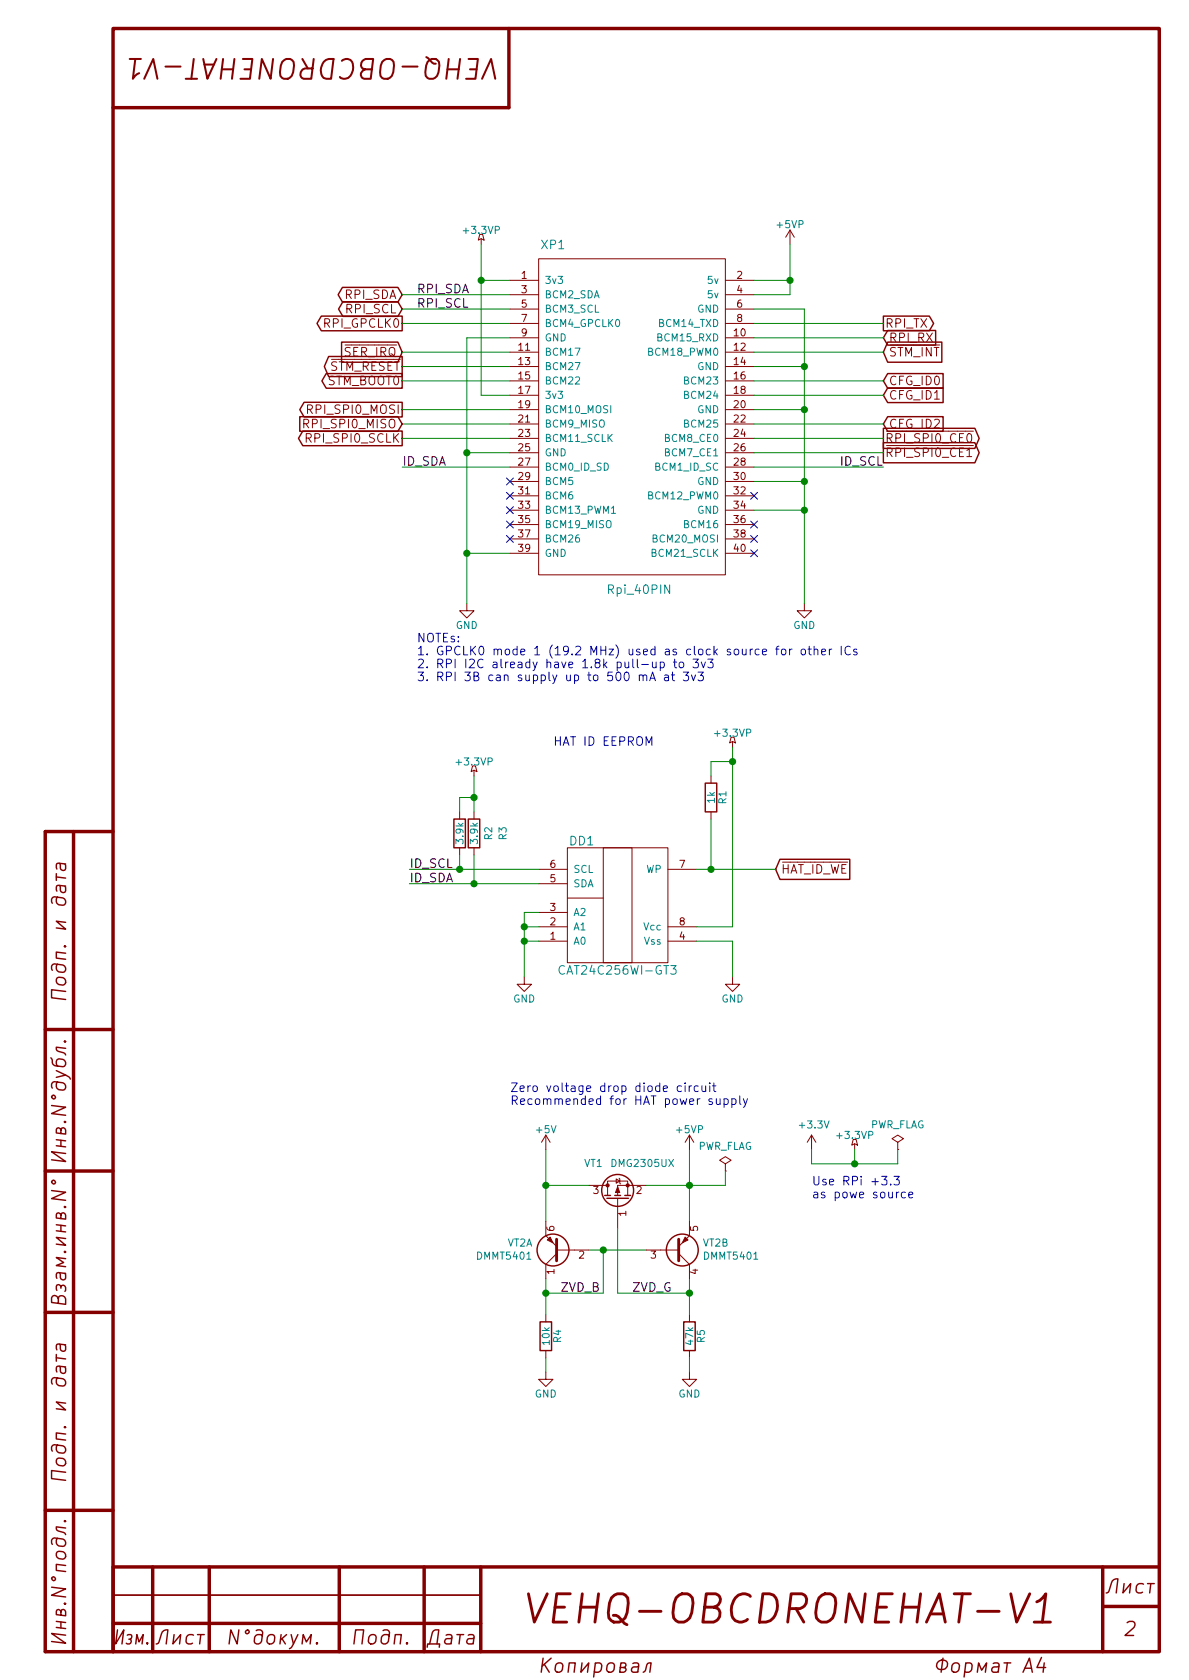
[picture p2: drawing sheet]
EESchema Schematic File Version 4
LIBS:obc-drone-hat-cache
EELAYER 26 0
EELAYER END
$Descr A4 8268 11693 portrait
encoding utf-8
Sheet 2 7
Title "OBC Drone Hat"
Date "2018-03-19"
Rev ""
Comp "VEHQ"
Comment1 "VEHQ-OBCDRONEHAT-V1"
Comment2 "Ermakov V.A."
Comment3 ""
Comment4 ""
$EndDescr
$Comp
L rpi-conn:Rpi_40PIN XP1
U 1 1
P 4400 2900
F 0 "XP1" H 3850 4100 60  0000 C CNN
F 1 "Rpi_40PIN" H 4450 1700 60  0000 C CNN
F 2 "hat:RaspberryPi-40Pin_P2.54mm" H 4050 3000 60  0001 C CNN
F 3 "" H 4050 3000 60  0001 C CNN
	1    4400 2900
	1    0    0    -1  
$EndComp
$Comp
L power:+3.3VP #PWR01
U 1 1
P 3350 1700
F 0 "#PWR01" H 3500 1650 50  0001 C CNN
F 1 "+3.3VP" H 3350 1800 50  0000 C CNN
F 2 "" H 3350 1700 50  0001 C CNN
F 3 "" H 3350 1700 50  0001 C CNN
	1    3350 1700
	1    0    0    -1  
$EndComp
$Comp
L power:+5VP #PWR02
U 1 1
P 5500 1700
F 0 "#PWR02" H 5500 1550 50  0001 C CNN
F 1 "+5VP" H 5500 1840 50  0000 C CNN
F 2 "" H 5500 1700 50  0001 C CNN
F 3 "" H 5500 1700 50  0001 C CNN
	1    5500 1700
	1    0    0    -1  
$EndComp
$Comp
L power:GND #PWR03
U 1 1
P 3250 4200
F 0 "#PWR03" H 3250 3950 50  0001 C CNN
F 1 "GND" H 3250 4050 50  0000 C CNN
F 2 "" H 3250 4200 50  0001 C CNN
F 3 "" H 3250 4200 50  0001 C CNN
	1    3250 4200
	1    0    0    -1  
$EndComp
Wire Wire Line
	3550 1950 3350 1950
Wire Wire Line
	3350 1700 3350 1950
Wire Wire Line
	3350 2750 3550 2750
Connection ~ 3350 1950
Wire Wire Line
	3550 2350 3250 2350
Wire Wire Line
	3250 2350 3250 3150
Wire Wire Line
	3550 3150 3250 3150
Connection ~ 3250 3150
Wire Wire Line
	3550 3850 3250 3850
Connection ~ 3250 3850
$Comp
L power:GND #PWR04
U 1 1
P 5600 4200
F 0 "#PWR04" H 5600 3950 50  0001 C CNN
F 1 "GND" H 5600 4050 50  0000 C CNN
F 2 "" H 5600 4200 50  0001 C CNN
F 3 "" H 5600 4200 50  0001 C CNN
	1    5600 4200
	1    0    0    -1  
$EndComp
Wire Wire Line
	5500 2050 5250 2050
Wire Wire Line
	5500 1700 5500 1950
Wire Wire Line
	5250 1950 5500 1950
Connection ~ 5500 1950
Wire Wire Line
	5250 2150 5600 2150
Wire Wire Line
	5600 2150 5600 2550
Wire Wire Line
	5250 2550 5600 2550
Connection ~ 5600 2550
Wire Wire Line
	5250 2850 5600 2850
Connection ~ 5600 2850
Wire Wire Line
	5250 3350 5600 3350
Connection ~ 5600 3350
Wire Wire Line
	5250 3550 5600 3550
Connection ~ 5600 3550
Text GLabel 6150 2250 2    60   Output ~ 0
RPI_TX
Text GLabel 6150 2350 2    60   Input ~ 0
RPI_RX
Wire Wire Line
	5250 2250 6150 2250
Wire Wire Line
	5250 2350 6150 2350
Text GLabel 2800 2250 0    60   Output ~ 0
RPI_GPCLK0
Text GLabel 2800 2150 0    60   BiDi ~ 0
RPI_SCL
Text GLabel 2800 2050 0    60   BiDi ~ 0
RPI_SDA
Wire Wire Line
	2800 2050 3550 2050
Wire Wire Line
	2800 2150 3550 2150
Wire Wire Line
	2800 2250 3550 2250
Text GLabel 2800 2850 0    60   Output ~ 0
RPI_SPI0_MOSI
Text GLabel 2800 2950 0    60   Input ~ 0
RPI_SPI0_MISO
Text GLabel 2800 3050 0    60   Output ~ 0
RPI_SPI0_SCLK
Text GLabel 6150 3050 2    60   Output ~ 0
~RPI_SPI0_CE0
Text GLabel 6150 3150 2    60   Output ~ 0
~RPI_SPI0_CE1
Wire Wire Line
	5250 3050 6150 3050
Wire Wire Line
	5250 3150 6150 3150
Wire Wire Line
	2800 2850 3550 2850
Wire Wire Line
	3550 2950 2800 2950
Wire Wire Line
	2800 3050 3550 3050
$Comp
L hat-ic:CAT24 DD1
U 1 1
P 4300 6300
F 0 "DD1" H 4050 6750 60  0000 C CNN
F 1 "CAT24C256WI-GT3" H 4300 5850 60  0000 C CNN
F 2 "Package_SO:SO-8_5.3x6.2mm_P1.27mm" V 2700 7750 60  0001 C CNN
F 3 "" V 2700 7750 60  0001 C CNN
	1    4300 6300
	1    0    0    -1  
$EndComp
Wire Wire Line
	5250 3250 6150 3250
Wire Wire Line
	3550 3250 2800 3250
Text Label 2800 3250 0    60   ~ 0
ID_SDA
Text Label 6150 3250 2    60   ~ 0
ID_SCL
$Comp
L power:GND #PWR08
U 1 1
P 5100 6800
F 0 "#PWR08" H 5100 6550 50  0001 C CNN
F 1 "GND" H 5100 6650 50  0000 C CNN
F 2 "" H 5100 6800 50  0001 C CNN
F 3 "" H 5100 6800 50  0001 C CNN
	1    5100 6800
	1    0    0    -1  
$EndComp
$Comp
L power:+3.3VP #PWR05
U 1 1
P 5100 5200
F 0 "#PWR05" H 5250 5150 50  0001 C CNN
F 1 "+3.3VP" H 5100 5300 50  0000 C CNN
F 2 "" H 5100 5200 50  0001 C CNN
F 3 "" H 5100 5200 50  0001 C CNN
	1    5100 5200
	1    0    0    -1  
$EndComp
Wire Wire Line
	4850 6550 5100 6550
Wire Wire Line
	5100 6550 5100 6800
Wire Wire Line
	5100 6450 4850 6450
Wire Wire Line
	5100 5200 5100 5300
$Comp
L Device:R R1
U 1 1
P 4950 5550
F 0 "R1" V 5030 5550 50  0000 C CNN
F 1 "1k" V 4950 5550 50  0000 C CNN
F 2 "Resistor_SMD:R_0603_1608Metric" V 4880 5550 50  0001 C CNN
F 3 "" H 4950 5550 50  0001 C CNN
	1    4950 5550
	1    0    0    -1  
$EndComp
Wire Wire Line
	4850 6050 4950 6050
Wire Wire Line
	4950 5400 4950 5300
Wire Wire Line
	4950 5300 5100 5300
Connection ~ 5100 5300
Wire Wire Line
	2850 6050 3200 6050
Wire Wire Line
	2850 6150 3300 6150
$Comp
L Device:R R2
U 1 1
P 3200 5800
F 0 "R2" V 3400 5800 50  0000 C CNN
F 1 "3.9k" V 3200 5800 50  0000 C CNN
F 2 "Resistor_SMD:R_0603_1608Metric" V 3130 5800 50  0001 C CNN
F 3 "" H 3200 5800 50  0001 C CNN
	1    3200 5800
	1    0    0    -1  
$EndComp
$Comp
L Device:R R3
U 1 1
P 3300 5800
F 0 "R3" V 3500 5800 50  0000 C CNN
F 1 "3.9k" V 3300 5800 50  0000 C CNN
F 2 "Resistor_SMD:R_0603_1608Metric" V 3230 5800 50  0001 C CNN
F 3 "" H 3300 5800 50  0001 C CNN
	1    3300 5800
	1    0    0    -1  
$EndComp
$Comp
L power:+3.3VP #PWR06
U 1 1
P 3300 5400
F 0 "#PWR06" H 3450 5350 50  0001 C CNN
F 1 "+3.3VP" H 3300 5500 50  0000 C CNN
F 2 "" H 3300 5400 50  0001 C CNN
F 3 "" H 3300 5400 50  0001 C CNN
	1    3300 5400
	1    0    0    -1  
$EndComp
Wire Wire Line
	3200 5950 3200 6050
Connection ~ 3200 6050
Wire Wire Line
	3300 5950 3300 6150
Connection ~ 3300 6150
Wire Wire Line
	3300 5400 3300 5550
Wire Wire Line
	3200 5650 3200 5550
Wire Wire Line
	3200 5550 3300 5550
Connection ~ 3300 5550
Text Label 2850 6050 0    60   ~ 0
ID_SCL
Text Label 2850 6150 0    60   ~ 0
ID_SDA
$Comp
L power:GND #PWR07
U 1 1
P 3650 6800
F 0 "#PWR07" H 3650 6550 50  0001 C CNN
F 1 "GND" H 3650 6650 50  0000 C CNN
F 2 "" H 3650 6800 50  0001 C CNN
F 3 "" H 3650 6800 50  0001 C CNN
	1    3650 6800
	1    0    0    -1  
$EndComp
Wire Wire Line
	3750 6350 3650 6350
Wire Wire Line
	3650 6350 3650 6450
Wire Wire Line
	3750 6450 3650 6450
Connection ~ 3650 6450
Wire Wire Line
	3750 6550 3650 6550
Connection ~ 3650 6550
Text Notes 3850 5200 0    60   ~ 0
HAT ID EEPROM
Text Label 2900 2050 0    60   ~ 0
RPI_SDA
Text Label 2900 2150 0    60   ~ 0
RPI_SCL
Text Notes 2900 4750 0    60   ~ 0
NOTEs:\n1. GPCLK0 mode 1 (19.2 MHz) used as clock source for other ICs\n2. RPI I2C already have 1.8k pull-up to 3v3\n3. RPI 3B can supply up to 500 mA at 3v3
Text GLabel 2800 2450 0    60   Input ~ 0
~SER_IRQ
Wire Wire Line
	2800 2450 3550 2450
Text GLabel 2800 2550 0    60   Output ~ 0
~STM_RESET
Text GLabel 2800 2650 0    60   Output ~ 0
STM_BOOT0
Wire Wire Line
	3550 2550 2800 2550
Wire Wire Line
	3550 2650 2800 2650
$Comp
L hat-ic:DMG2305UX VT1
U 1 1
P 4300 8350
F 0 "VT1" V 4550 8450 50  0000 L CNN
F 1 "DMG2305UX" V 4550 7950 50  0000 L CNN
F 2 "Package_TO_SOT_SMD:SOT-23_Handsoldering" H 4500 8450 50  0001 C CNN
F 3 "" H 4300 8350 50  0001 C CNN
	1    4300 8350
	0    -1   -1   0   
$EndComp
Wire Wire Line
	3800 8250 4100 8250
Wire Wire Line
	4500 8250 4800 8250
Wire Wire Line
	4800 8000 4800 8250
Connection ~ 4800 8250
Wire Wire Line
	3800 8000 3800 8250
Connection ~ 3800 8250
Wire Wire Line
	3800 8900 3800 9000
Connection ~ 3800 9000
$Comp
L power:GND #PWR014
U 1 1
P 4800 9550
F 0 "#PWR014" H 4800 9300 50  0001 C CNN
F 1 "GND" H 4800 9400 50  0000 C CNN
F 2 "" H 4800 9550 50  0001 C CNN
F 3 "" H 4800 9550 50  0001 C CNN
	1    4800 9550
	1    0    0    -1  
$EndComp
$Comp
L Device:R R5
U 1 1
P 4800 9300
F 0 "R5" V 4880 9300 50  0000 C CNN
F 1 "47k" V 4800 9300 50  0000 C CNN
F 2 "Resistor_SMD:R_0603_1608Metric" V 4730 9300 50  0001 C CNN
F 3 "" H 4800 9300 50  0001 C CNN
	1    4800 9300
	1    0    0    -1  
$EndComp
$Comp
L Device:R R4
U 1 1
P 3800 9300
F 0 "R4" V 3880 9300 50  0000 C CNN
F 1 "10k" V 3800 9300 50  0000 C CNN
F 2 "Resistor_SMD:R_0603_1608Metric" V 3730 9300 50  0001 C CNN
F 3 "" H 3800 9300 50  0001 C CNN
	1    3800 9300
	1    0    0    -1  
$EndComp
Wire Wire Line
	4800 8900 4800 9000
Wire Wire Line
	4300 8550 4300 9000
Wire Wire Line
	4300 9000 4800 9000
Connection ~ 4800 9000
Wire Wire Line
	4100 8700 4200 8700
Wire Wire Line
	4200 8700 4200 9000
Wire Wire Line
	4200 9000 3800 9000
Connection ~ 4200 8700
$Comp
L power:GND #PWR013
U 1 1
P 3800 9550
F 0 "#PWR013" H 3800 9300 50  0001 C CNN
F 1 "GND" H 3800 9400 50  0000 C CNN
F 2 "" H 3800 9550 50  0001 C CNN
F 3 "" H 3800 9550 50  0001 C CNN
	1    3800 9550
	1    0    0    -1  
$EndComp
Wire Wire Line
	3800 9450 3800 9550
Wire Wire Line
	4800 9450 4800 9550
$Comp
L power:+5VP #PWR010
U 1 1
P 4800 8000
F 0 "#PWR010" H 4800 7850 50  0001 C CNN
F 1 "+5VP" H 4800 8140 50  0000 C CNN
F 2 "" H 4800 8000 50  0001 C CNN
F 3 "" H 4800 8000 50  0001 C CNN
	1    4800 8000
	1    0    0    -1  
$EndComp
$Comp
L power:+5V #PWR09
U 1 1
P 3800 8000
F 0 "#PWR09" H 3800 7850 50  0001 C CNN
F 1 "+5V" H 3800 8140 50  0000 C CNN
F 2 "" H 3800 8000 50  0001 C CNN
F 3 "" H 3800 8000 50  0001 C CNN
	1    3800 8000
	1    0    0    -1  
$EndComp
Text Notes 3550 7700 0    60   ~ 0
Zero voltage drop diode circuit\nRecommended for HAT power supply
Text GLabel 6150 2450 2    60   Input ~ 0
~STM_INT
Wire Wire Line
	6150 2450 5250 2450
Text GLabel 6150 2650 2    60   Input ~ 0
CFG_ID0
Text GLabel 6150 2750 2    60   Input ~ 0
CFG_ID1
Wire Wire Line
	6150 2650 5250 2650
Wire Wire Line
	6150 2750 5250 2750
Text GLabel 6150 2950 2    60   Input ~ 0
CFG_ID2
Wire Wire Line
	6150 2950 5250 2950
Wire Wire Line
	3350 1950 3350 2750
Wire Wire Line
	3250 3150 3250 3850
Wire Wire Line
	3250 3850 3250 4200
Wire Wire Line
	5500 1950 5500 2050
Wire Wire Line
	5600 2550 5600 2850
Wire Wire Line
	5600 2850 5600 3350
Wire Wire Line
	5600 3350 5600 3550
Wire Wire Line
	5600 3550 5600 4200
Wire Wire Line
	5100 5300 5100 6450
Wire Wire Line
	3200 6050 3750 6050
Wire Wire Line
	3300 6150 3750 6150
Wire Wire Line
	3300 5550 3300 5650
Wire Wire Line
	3650 6450 3650 6550
Wire Wire Line
	3650 6550 3650 6800
Wire Wire Line
	4800 8250 4800 8500
Wire Wire Line
	3800 8250 3800 8500
Wire Wire Line
	3800 9000 3800 9150
Wire Wire Line
	4800 9000 4800 9150
Wire Wire Line
	4200 8700 4500 8700
Wire Wire Line
	4950 5700 4950 6050
Text GLabel 5400 6050 2    60   Input ~ 0
~HAT_ID_WE
Wire Wire Line
	5400 6050 4950 6050
Connection ~ 4950 6050
$Comp
L power:+3.3V #PWR011
U 1 1
P 5650 8000
F 0 "#PWR011" H 5650 7850 50  0001 C CNN
F 1 "+3.3V" H 5665 8173 50  0000 C CNN
F 2 "" H 5650 8000 50  0001 C CNN
F 3 "" H 5650 8000 50  0001 C CNN
	1    5650 8000
	1    0    0    -1  
$EndComp
$Comp
L power:+3.3VP #PWR012
U 1 1
P 5950 8000
F 0 "#PWR012" H 6100 7950 50  0001 C CNN
F 1 "+3.3VP" H 5950 8100 50  0000 C CNN
F 2 "" H 5950 8000 50  0001 C CNN
F 3 "" H 5950 8000 50  0001 C CNN
	1    5950 8000
	1    0    0    -1  
$EndComp
Wire Wire Line
	5650 8000 5650 8100
Wire Wire Line
	5650 8100 5950 8100
Wire Wire Line
	5950 8100 5950 8000
$Comp
L power:PWR_FLAG #FLG01
U 1 1
P 6250 8000
F 0 "#FLG01" H 6250 8075 50  0001 C CNN
F 1 "PWR_FLAG" H 6250 8174 50  0000 C CNN
F 2 "" H 6250 8000 50  0001 C CNN
F 3 "" H 6250 8000 50  0001 C CNN
	1    6250 8000
	1    0    0    -1  
$EndComp
Wire Wire Line
	5950 8100 6250 8100
Wire Wire Line
	6250 8100 6250 8000
Connection ~ 5950 8100
Text Notes 5650 8350 0    60   ~ 0
Use RPi +3.3\nas powe source
$Comp
L hat-ic:DMMT5401 VT2
U 1 1
P 3900 8700
F 0 "VT2" H 4090 8654 50  0000 L CNN
F 1 "DMMT5401" H 4090 8745 50  0000 L CNN
F 2 "Package_TO_SOT_SMD:SOT-23-6_Handsoldering" H 4100 8800 50  0001 C CNN
F 3 "" H 3900 8700 50  0001 C CNN
	1    3900 8700
	-1   0    0    1   
$EndComp
$Comp
L hat-ic:DMMT5401 VT2
U 2 1
P 4700 8700
F 0 "VT2" H 4891 8654 50  0000 L CNN
F 1 "DMMT5401" H 4891 8745 50  0000 L CNN
F 2 "Package_TO_SOT_SMD:SOT-23-6_Handsoldering" H 4900 8800 50  0001 C CNN
F 3 "" H 4700 8700 50  0001 C CNN
	2    4700 8700
	1    0    0    1   
$EndComp
$Comp
L power:PWR_FLAG #FLG02
U 1 1
P 5050 8150
F 0 "#FLG02" H 5050 8225 50  0001 C CNN
F 1 "PWR_FLAG" H 5050 8324 50  0000 C CNN
F 2 "" H 5050 8150 50  0001 C CNN
F 3 "" H 5050 8150 50  0001 C CNN
	1    5050 8150
	1    0    0    -1  
$EndComp
Wire Wire Line
	4800 8250 5050 8250
Wire Wire Line
	5050 8250 5050 8150
Text Label 3900 9000 0    60   ~ 0
ZVD_B
Text Label 4400 9000 0    60   ~ 0
ZVD_G
NoConn ~ 3550 3350
NoConn ~ 3550 3450
NoConn ~ 3550 3550
NoConn ~ 3550 3650
NoConn ~ 3550 3750
NoConn ~ 5250 3450
NoConn ~ 5250 3650
NoConn ~ 5250 3750
NoConn ~ 5250 3850
$EndSCHEMATC
